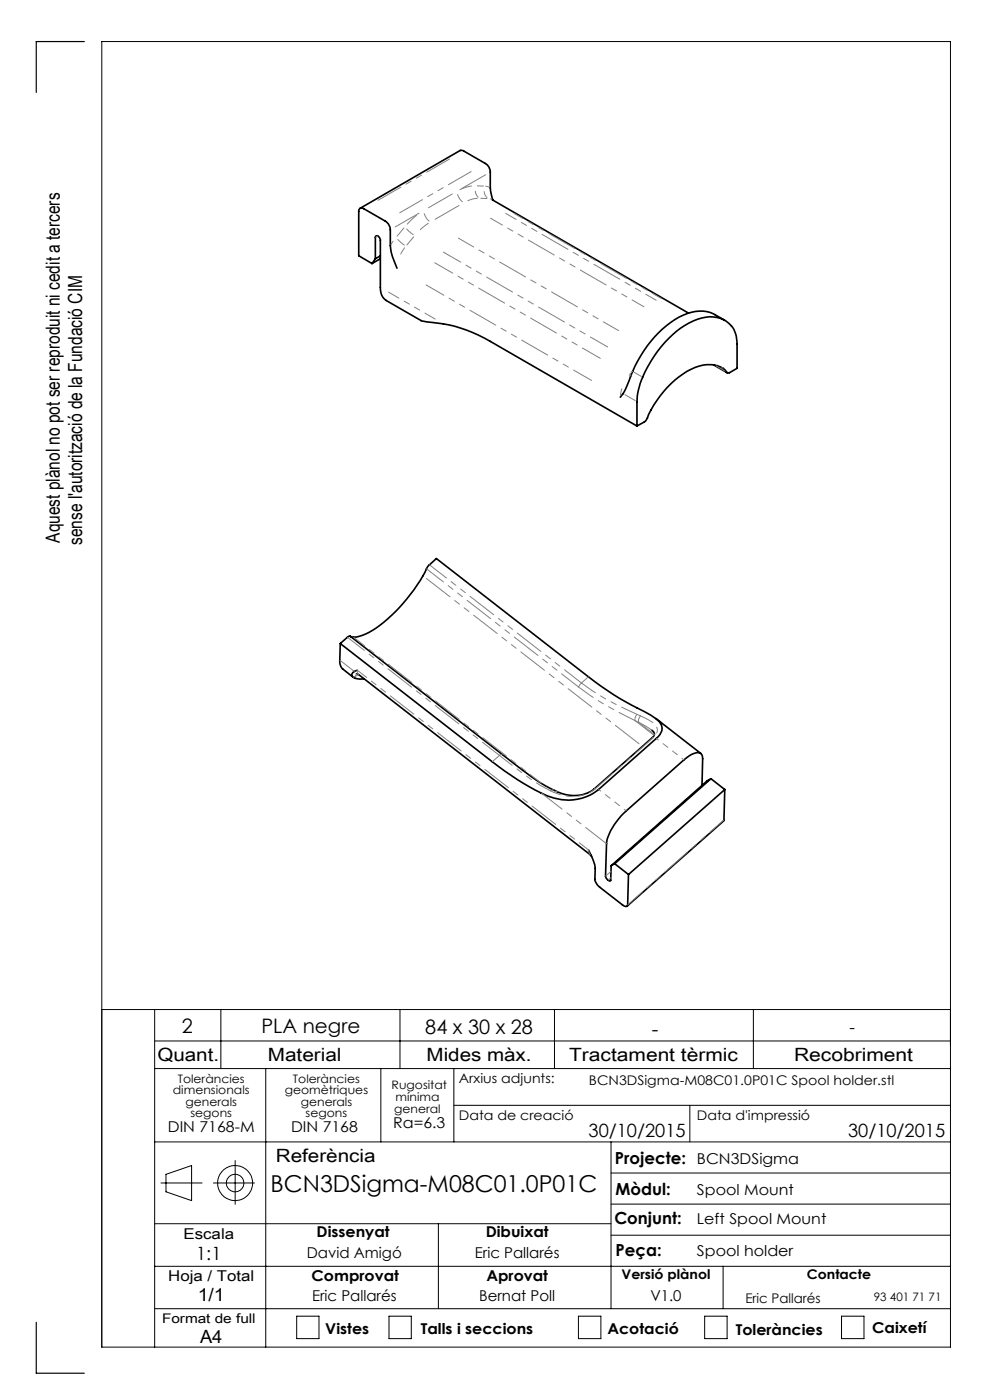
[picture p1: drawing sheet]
<svg xmlns="http://www.w3.org/2000/svg" width="210mm" height="297mm" viewBox="0 0 210 297" stroke-linecap="round" stroke-linejoin="round" font-family="sans-serif">
<g fill="none" stroke="#000" stroke-width=".21">
<path d="M21.6 214.2h180M32.8 214.2v71.6M46.8 214.2v12.5M84.8 214.2v12.5M117.6 214.2v12.5M159.8 214.2v12.5M32.8 220.8h168.8M32.8 226.7h168.8M56.4 226.7v59.1M80.8 226.7v15.5M96.3 226.7v15.5M96.3 234.5h105.3"/>
<path d="M146.3 234.5v7.7M32.8 259.6h96.8M32.8 242.2h168.8M34.1 251h8.8M35.2 249.1l5.4-1.8v7.4l-5.4-1.9zM45.3 251h8.7M49.9 246.2v9.3M93 259.6v18M129.6 242.2v35.4M129.6 255.4h72M129.6 248.8h72M32.8 277.6h168.8"/>
<path d="M32.8 268.6h168.8M62.9 279.2h4.8v4.8h-4.8zM82.5 279.2h4.7v4.8h-4.7zM122.7 279.2h4.8v4.8h-4.8zM129.6 262h72M149.5 279.2h4.7v4.8h-4.7zM153.4 268.6v9M178.5 279.2h4.8v4.8h-4.8zM21.6 285.8h180v-277h-180v277"/>
<circle cx="49.9" cy="251" r="3.7"/>
<circle cx="49.9" cy="251" r="1.86"/>
</g>
<path d="M17.9 8.8h-10.2v10.8M7.7 280.5v10.8h10.2" fill="none" stroke="#000" stroke-width=".25"/>
<g fill="none" stroke="#000" stroke-width=".35">
<path d="M78.9 55.9l-2.8-1.6v-9.4a.64 .64 0 0 1 .3-.7 .64 .64 0 0 1 .8 .1l4.5 2.6a2.33 2.33 0 0 1 1.1 1.9 13.6 13.6 0 0 0 1.4 8.1M79.6 54.9v-4.5a.41 .41 0 0 1 .4-.4 .41 .41 0 0 1 .4 .3l.3 .6v10.1a2.99 2.99 0 0 0 1.2 2.7l7.4 4.3 .5 .2a30.7 30.7 0 0 1 14.2 4.2l31.1 18M79.6 54.9l-.7 1M80.7 54.3l-1.1 .6M80.7 54.9l-1.8 1M104.4 42.4l41.6 24M104.6 42.5l-.2-.4a13.7 13.7 0 0 1-.4-5.6 2.11 2.11 0 0 0-1.1-1.8l-4.5-2.7-.8-.1-21.2 12.3M141.8 71.8a13.4 13.4 0 0 1 9.5-4.6 5.3 5.3 0 0 1 5.1 5.8v5.1l-1.7 1a.58 .58 0 0 1-.8-.5 3.6 3.6 0 0 0-3.2-1.2 12.3 12.3 0 0 0-8.3 3.9 24.2 24.2 0 0 0-5.4 7.9l-1.9 1.2v-5.2a17.4 17.4 0 0 1 3.6-9.6l1.5-2zM151.3 77.4l3 1.7M153.7 67.9a9.8 9.8 0 0 0-4.5-1.9 12.5 12.5 0 0 0-8.7 3.8 30 30 0 0 0-7.4 11.9l-.8 1.6-.7 1M72.2 136.5l1.6-1.4 .5-.1 36.6 28.4M72.2 136.5l-.1 4 .2 .9 .3 .5 2.3 1.8"/>
<path d="M74.3 135l.2 .1a3.1 3.1 0 0 0 2.3-.3 25.9 25.9 0 0 0 10.2-8.7l2.1-2.9 1.6-3 1.9-1.7 32.2 25.1a70 70 0 0 0 13.3 8.2 3.6 3.6 0 0 1 2.3 2.6 2.98 2.98 0 0 1-1.2 2.3l-12.2 10.8a10.5 10.5 0 0 1-10.8 1.4 55.9 55.9 0 0 1-11.8-7.3l-32.2-25.1M74.9 143.6l.2 .2a2.24 2.24 0 0 0 1.8 .2h.3M75.6 142.9l.5 .2 49.4 38.5M75.8 142.2l-.7 .2a.67 .67 0 0 0-.4 .6 .67 .67 0 0 0 .2 .6M138.2 154.9a.88 .88 0 0 1 .6 .8 .88 .88 0 0 1-.5 .9M138.3 156.6l-12.3 10.8a7.5 7.5 0 0 1-8.6 .2l-2.7-1.5-3.8-2.7M139.1 152.4l9.6 7.4M148.9 166.6l.1-5.6a1.17 1.17 0 0 0-.5-1.3 1.17 1.17 0 0 0-1.4 .2l-2 1.3-12.3 10.8a12.4 12.4 0 0 0-4.1 7l-.3 7 .5 .6a.36 .36 0 0 0 .3 .3 .36 .36 0 0 0 .3-.2l.1-3M150.8 165.2l-20.4 18M150.8 165.2l2.9 2.3M150.8 165.2l-.8 .4-20.4 18.1M153.7 167.5l-.2 6.7-20.5 18"/>
<path d="M153.7 167.5l-20.4 18M124.8 180.4h.1a10.9 10.9 0 0 1 1.4 3.9l-.1 2.2a2.83 2.83 0 0 0 1 1.7l4.8 3.7 .4 .3 .6 .1 .1-.2 .2-6.6M130.4 183.2l-.8 .5M130.4 183.2l2.9 2.3"/>
</g>
<g fill="none" stroke="#808080" stroke-width=".21" stroke-dasharray="6.3 1.3 1.3 1.3 1.3 1.3">
<path d="M101.2 39.4l1.3 .1M103 39.5l.8 .2M103 37.1l-5 2.9M80.1 50.1l-.4 .2M82.9 51.9l.5-.7M84.2 50.1l1.5-1.7M85.8 52l-1.4-1.2M85.8 52.6l-.8 1.3M86.4 47.6l1.9-1.9M87.6 49.8l-1.3-1.2M87.8 50.2l-1.5 1.8M88.9 45.2l-5.1 2.9"/>
<path d="M90.9 47.4l-1.7 1.3M91 46.9l-.7-.9-.3-.7M95.9 41.1l-5 3M97.4 43.6l-5.1 2.9M97.6 40.2l2.4-.7M98.1 42.8l-.7-.8-.3-.7M101.2 42.1l-2 .5M101.4 41.8l-.4-.5-.2-.7M103.3 42.1h-1.3M103.3 41.9l-.4-.5-.2-.8M104.3 42.3l-.3-.1M133.5 79.6l.3 .1"/>
<path d="M133.6 79.5l.6-.8M134.5 79l1.5 .9M151.9 77.6l1.9 1.1M153.1 78l.3 .1M131.6 83.9l.3-1.4M134.8 85l-2.2-1.3M72.1 140.1l3.1 2.3M75.4 143.5l-.5 .1M75.8 142.9l-.4 .6M75.8 142.2l.1 .6 .2 .3M76.1 143.1l-.7 .4M123.3 144.9l-.6 .8"/>
<path d="M124.8 143.6l-1.5 1.3M134.7 152.9l4 3.1M135.1 151.6l.8 .3M135.1 151.6a1.36 1.36 0 0 0-.4 1.3M135.5 153.2l3.3 2.6M135.5 153.2l-.8-.3M135.9 151.9a1.34 1.34 0 0 0-.4 1.3M138.2 154.9l-2.7-1.7M138.5 156.5h-.2M105.9 160.3l-1.5 1.3M105.9 160.3l.6-.3M116.8 167.8l.7-.2"/>
<path d="M117.5 168.1l-.7-.3M117.5 168.1l.7-.2M126.3 167.3l-.3 .1M125.2 181.3l-.2-.3-.1-.7M128.5 185.9l1.1-1.1M129 186.7l.6-.5"/>
</g>
<path d="M127.3 76l-35.1-20.2M125.5 80.7l-35.1-20.3" fill="none" stroke="#808080" stroke-width=".21" stroke-dasharray="6.3 1.3 1.3 1.3 1.3 1.3" stroke-dashoffset="2"/>
<path d="M107.3 45.3l31.9 18.4M82.4 62l9.9 5.7M75.8 142.2l49.1 38.1" fill="none" stroke="#808080" stroke-width=".21" stroke-dasharray="6.3 1.3 1.3 1.3 1.3 1.3" stroke-dashoffset="3.8"/>
<path d="M128.9 73.6l-34.8-20.1" fill="none" stroke="#808080" stroke-width=".21" stroke-dasharray="6.3 1.3 1.3 1.3 1.3 1.3" stroke-dashoffset="2.1"/>
<path d="M97.2 50.5l34 19.7" fill="none" stroke="#808080" stroke-width=".21" stroke-dasharray="6.3 1.3 1.3 1.3 1.3 1.3" stroke-dashoffset="2.6"/>
<path d="M136.6 65.1l-32.5-18.8M75 135.2l39.8 30.9M135.9 151.9a6.8 6.8 0 0 1 3.5 2.5 1.88 1.88 0 0 1-.9 2.1" fill="none" stroke="#808080" stroke-width=".21" stroke-dasharray="6.3 1.3 1.3 1.3 1.3 1.3" stroke-dashoffset="3.4"/>
<path d="M140.3 63.3l-31.3-18" fill="none" stroke="#808080" stroke-width=".21" stroke-dasharray="6.3 1.3 1.3 1.3 1.3 1.3" stroke-dashoffset="4.2"/>
<path d="M95.3 33.7l-15.1 8.8M84.8 45.1l15.1-8.7M128.7 179l-13.9-10.8" fill="none" stroke="#808080" stroke-width=".21" stroke-dasharray="6.3 1.3 1.3 1.3 1.3 1.3" stroke-dashoffset=".8"/>
<path d="M127 167.5l5.8 4.5M145.1 161.2l-5.9-4.6" fill="none" stroke="#808080" stroke-width=".21" stroke-dasharray="6.3 1.3 1.3 1.3 1.3 1.3" stroke-dashoffset="5.8"/>
<path d="M126.3 167.3a8.2 8.2 0 0 1-8.8 .8" fill="none" stroke="#808080" stroke-width=".21" stroke-dasharray="6.3 1.3 1.3 1.3 1.3 1.3" stroke-dashoffset="4.9"/>
<path d="M138.5 156.5l-12.2 10.8" fill="none" stroke="#808080" stroke-width=".21" stroke-dasharray="6.3 1.3 1.3 1.3 1.3 1.3" stroke-dashoffset="1.4"/>
<path d="M123.3 144.9a52.8 52.8 0 0 0 11.8 6.7" fill="none" stroke="#808080" stroke-width=".21" stroke-dasharray="6.3 1.3 1.3 1.3 1.3 1.3" stroke-dashoffset="2.7"/>
<path d="M116.8 167.8a59.1 59.1 0 0 1-10.9-7.5" fill="none" stroke="#808080" stroke-width=".21" stroke-dasharray="6.3 1.3 1.3 1.3 1.3 1.3" stroke-dashoffset="2.9"/>
<path d="M133.2 191.9l20.4-18" fill="none" stroke="#808080" stroke-width=".21" stroke-dasharray="6.3 1.3 1.3 1.3 1.3 1.3" stroke-dashoffset="2.3"/>
<path d="M136.3 158.3l-46.6-36.1" fill="none" stroke="#808080" stroke-width=".21" stroke-dasharray="6.3 1.3 1.3 1.3 1.3 1.3" stroke-dashoffset="-.9"/>
<path d="M91.1 119.8l32.2 25.1M122.7 145.7l-32.2-25M105.9 160.3l-32.2-25.1" fill="none" stroke="#808080" stroke-width=".21" stroke-dasharray="6.3 1.3 1.3 1.3 1.3 1.3" stroke-dashoffset="1.8"/>
<path d="M134.7 152.9a72.8 72.8 0 0 1-12-7.2" fill="none" stroke="#808080" stroke-width=".21" stroke-dasharray="6.3 1.3 1.3 1.3 1.3 1.3" stroke-dashoffset="2.5"/>
<text font-size="4.9" x="57.4" y="253">BCN3DSigma-M08C01.0P01C</text>
<g font-size="4.2">
<text x="38.6" y="219">2</text>
<text x="55.5" y="219.2">PLA negre</text>
<text x="90.2" y="219.4">84 x 30 x 28</text>
<text x="138.3" y="219.7">-</text>
</g>
<g font-size="4.1">
<text x="12.7" y="115.1" transform="rotate(-90 12.7 115.1)">Aquest plànol no pot ser reproduit ni cedit a tercers</text>
<text x="17.4" y="115.6" transform="rotate(-90 17.4 115.6)">sense l'autorització de la Fundació CIM</text>
</g>
<g font-size="3.9">
<text x="33.4" y="225">Quant.</text>
<text x="56.8" y="225">Material</text>
<text x="90.5" y="225">Mides màx.</text>
<text x="120.7" y="225">Tractament tèrmic</text>
<text x="168.4" y="225">Recobriment</text>
<text x="124.8" y="241.3">30/10/2015</text>
<text x="179.9" y="241.3">30/10/2015</text>
<text x="58.5" y="246.5">Referència</text>
<text x="41.6" y="267.2">1:1</text>
<text x="41.9" y="276.1">1/1</text>
<text x="42.4" y="284.9">A4</text>
</g>
<g font-size="3.5">
<text x="180.2" y="219.2">-</text>
<text x="130.5" y="246.8">Projecte:</text>
<text x="130.6" y="253.4">Mòdul:</text>
<text x="130.3" y="259.8">Conjunt:</text>
<text x="130.6" y="266.4">Peça:</text>
</g>
<g font-size="3.2">
<text x="83.4" y="239.3">Ra=6.3</text>
<text x="35.6" y="240.1">DIN 7168-M</text>
<text x="61.7" y="240.1">DIN 7168</text>
<text x="147.8" y="246.8">BCN3DSigma</text>
<text x="147.8" y="253.4">Spool Mount</text>
<text x="38.9" y="262.9">Escala</text>
<text x="67.2" y="262.5">Dissenyat</text>
<text x="103" y="262.5">Dibuixat</text>
<text x="147.8" y="259.8">Left Spool Mount</text>
<text x="65.1" y="266.8">David Amigó</text>
<text x="100.7" y="266.8">Eric Pallarés</text>
<text x="147.8" y="266.4">Spool holder</text>
<text x="35.7" y="271.7">Hoja / Total</text>
<text x="66.1" y="271.7">Comprovat</text>
<text x="103.2" y="271.7">Aprovat</text>
<text x="66.2" y="276.1">Eric Pallarés</text>
<text x="101.6" y="276.1">Bernat Poll</text>
<text x="138" y="276.1">V1.0</text>
<text x="69" y="283.1">Vistes</text>
<text x="89.3" y="283.1">Talls i seccions</text>
<text x="128.8" y="283.1">Acotació</text>
<text x="156.1" y="283.2">Toleràncies</text>
<text x="185" y="282.8">Caixetí</text>
</g>
<g font-size="2.8">
<text x="97.3" y="229.6">Arxius adjunts:</text>
<text x="124.9" y="230.2">BCN3DSigma-M08C01.0P01C Spool holder.stl</text>
<text x="97.3" y="237.7">Data de creació</text>
<text x="147.8" y="237.7">Data d'impressió</text>
<text x="131.8" y="271.4">Versió plànol</text>
<text x="171.2" y="271.4">Contacte</text>
<text x="34.4" y="280.7">Format de full</text>
<text x="158.1" y="276.3">Eric Pallarés</text>
</g>
<g font-size="2.5">
<text x="36.7" y="232.1">dimensionals</text>
<text x="37.7" y="229.6">Toleràncies</text>
<text x="60.4" y="232.1">geomètriques</text>
<text x="62.1" y="229.6">Toleràncies</text>
<text x="83.1" y="231">Rugositat</text>
<text x="83.9" y="233.5">mínima</text>
<text x="39.4" y="234.6">generals</text>
<text x="40.4" y="237.1">segons</text>
<text x="63.8" y="234.6">generals</text>
<text x="64.8" y="237.1">segons</text>
<text x="83.6" y="236.2">general</text>
<text x="185.4" y="276.1">93 401 71 71</text>
</g>
</svg>
